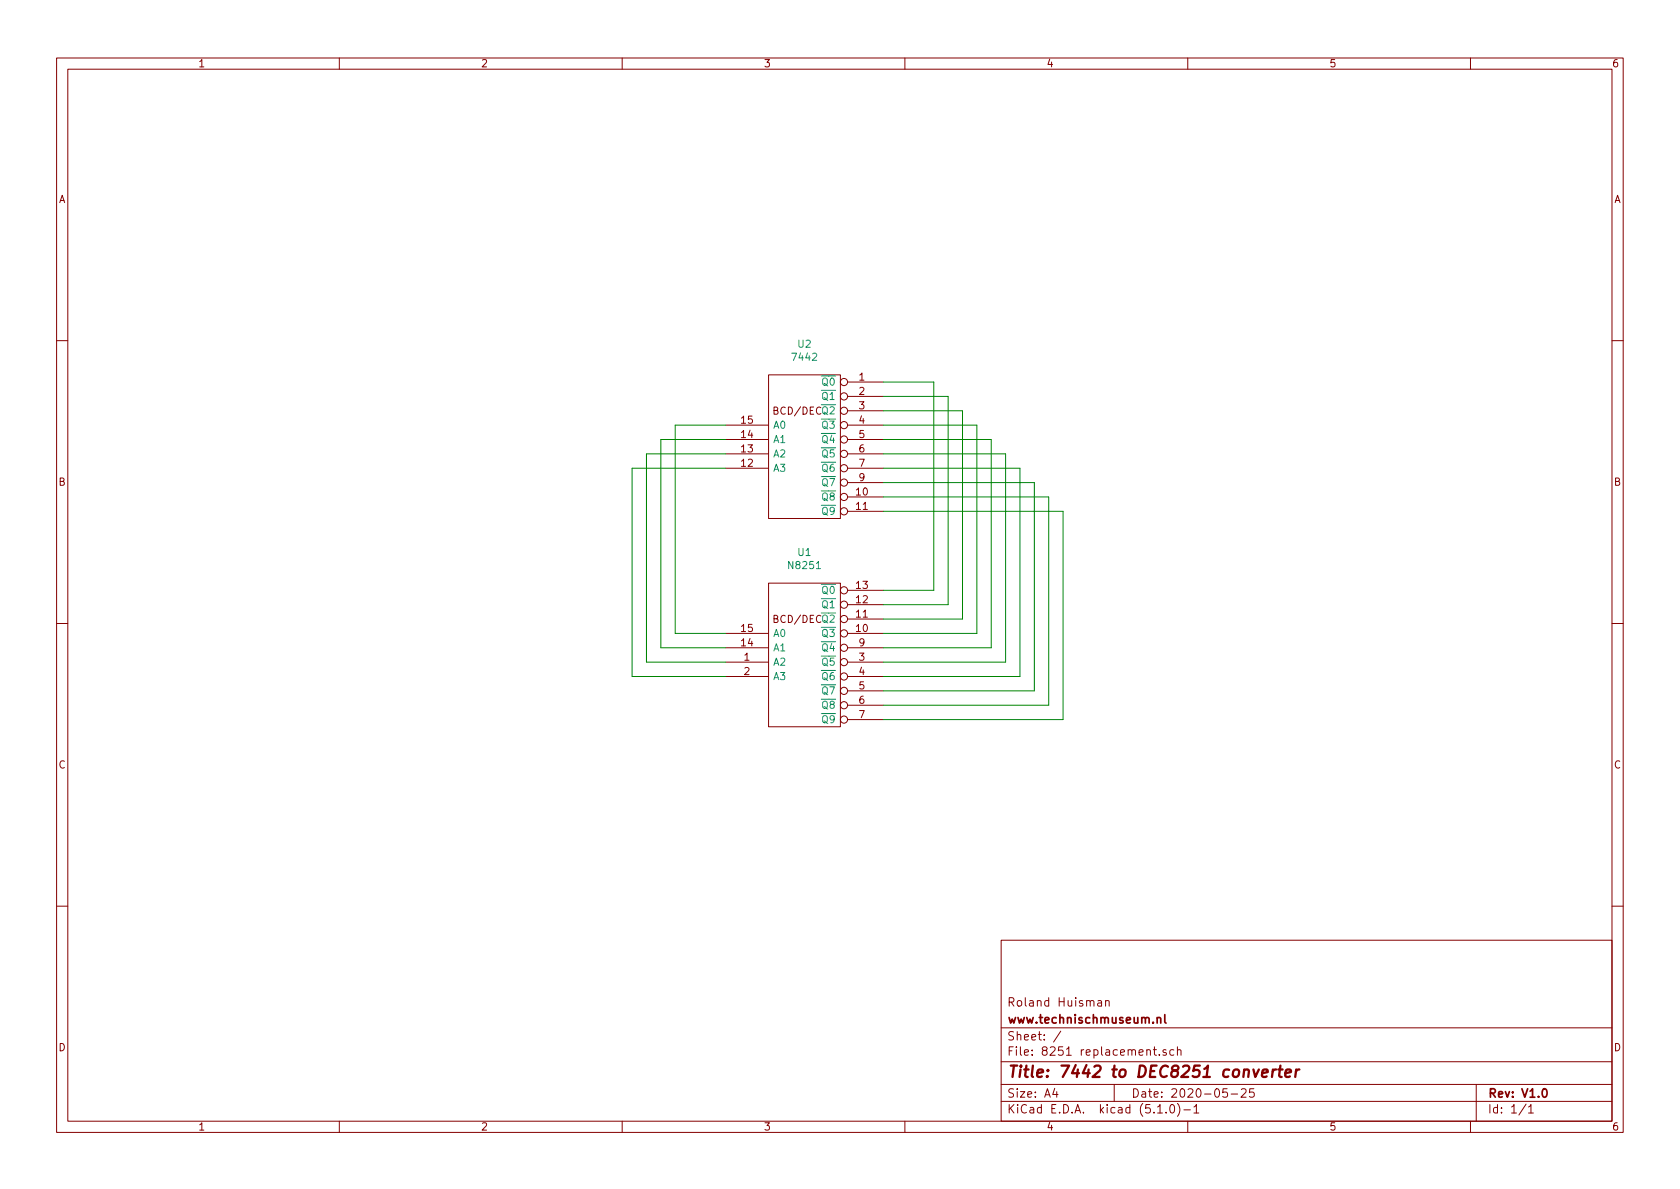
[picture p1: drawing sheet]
<svg xmlns="http://www.w3.org/2000/svg" width="297mm" height="210mm" viewBox="0 0 297 210" stroke-linecap="round" stroke-linejoin="round" font-family="sans-serif">
<g fill="none" stroke="#840000" stroke-width=".18">
<path d="M10 10.3h277v189.9h-277zM12 12.2h273v186.1h-273zM60 10.3v1.9M110 10.3v1.9M160 10.3v1.9M210 10.3v1.9M260 10.3v1.9M10 60.2h2M128.3 77.7h7.6M128.3 75.2h7.6M135.9 66.3h12.7v25.4h-12.7zM149.9 67.6h6.3"/>
<path d="M149.9 77.7h6.3M149.9 75.2h6.3M149.9 70.1h6.3M149.9 72.6h6.3M285 60.2h2M128.3 82.8h7.6M128.3 80.3h7.6M149.9 87.9h6.3M149.9 90.4h6.3M149.9 82.8h6.3M149.9 80.3h6.3M149.9 85.3h6.3"/>
<path d="M10 110.3h2M128.3 117.1h7.6M128.3 112h7.6M128.3 114.5h7.6M128.3 119.6h7.6M135.9 103.1h12.7v25.4h-12.7zM149.9 117.1h6.3M149.9 112h6.3M149.9 109.5h6.3M149.9 106.9h6.3M149.9 104.4h6.3M149.9 114.5h6.3"/>
<path d="M149.9 119.6h6.3M285 110.3h2M149.9 122.2h6.3M149.9 124.7h6.3M149.9 127.2h6.3M10 160.2h2M177 166.3h108v32h-108zM194.1 177h.6l.1 .9M194.8 177.3l-.5 .1a.29 .29 0 0 0-.3 .2 .29 .29 0 0 0 .3 .3l.5-.1M195.5 177.1l.2-.2 .4 .1v.9M195.5 176.9v1M285 160.2h2"/>
<path d="M60 198.3v1.9M110 198.3v1.9M160 198.3v1.9M177 194.8h108M177 191.8h108M177 187.8h108M177 181.8h108M186.5 192.5l-.4 1h1M186.8 193v1M187.6 182.3l-1.3 2M197 191.8v3M203.9 185.6h.6"/>
<path d="M204.1 185.1v1.3l.4 .2M204.7 196.8h.8M205 186.5v.1M206.2 196.7v.1M206.2 185.7l-.4-.1-.2 .2 .1 .2 .5 .2v.3h-.6M207 195.4l.3-.1a.94 .94 0 0 1 0 1.5 .82 .82 0 0 1-.3-1.4zM207.5 185.7l-.4-.1-.3 .3 .2 .6h.5M208.2 195.1a1.71 1.71 0 0 1 0 2.3M208.2 185.7l.2-.1 .4 .1v.9M208.2 185.1v1.5M209.3 196.3h1.2M210 198.3v1.9"/>
<path d="M211.1 195.8l.4-.5v1.5M211.1 196.8h.9M217 192.5h-.7l-.1 .7 .2-.1 .5 .1 .1 .2v.5l-.2 .1-.6-.1M217.7 193.5h1.1M219.5 192.7l.2-.2h.3l.3 .2v.3v.2l-.9 .8h.9M221.7 192.5h-.7l-.1 .7 .2-.1 .5 .1 .2 .2-.1 .5-.2 .1-.6-.1M260 198.3v1.9M261 191.8v6.5M269.8 195.2l-1.2 2M270.3 195.8l.4-.5v1.5M270.3 196.8h.8"/>
<circle cx="149.2" cy="77.7" r=".63"/>
<circle cx="149.2" cy="75.2" r=".63"/>
<circle cx="149.2" cy="70.1" r=".63"/>
<circle cx="149.2" cy="72.6" r=".63"/>
<circle cx="149.2" cy="67.6" r=".63"/>
<circle cx="149.2" cy="87.9" r=".63"/>
<circle cx="149.2" cy="80.3" r=".63"/>
<circle cx="149.2" cy="82.8" r=".63"/>
<circle cx="149.2" cy="90.4" r=".63"/>
<circle cx="149.2" cy="85.3" r=".63"/>
<circle cx="149.2" cy="112" r=".63"/>
<circle cx="149.2" cy="117.1" r=".63"/>
<circle cx="149.2" cy="104.4" r=".63"/>
<circle cx="149.2" cy="109.5" r=".63"/>
<circle cx="149.2" cy="114.5" r=".63"/>
<circle cx="149.2" cy="106.9" r=".63"/>
<circle cx="149.2" cy="119.6" r=".63"/>
<circle cx="149.2" cy="122.2" r=".63"/>
<circle cx="149.2" cy="124.7" r=".63"/>
<circle cx="149.2" cy="127.2" r=".63"/>
</g>
<path d="M205.9 179.4v1.3l.3 .2M204.6 180.1l.2-.2 .4 .1v.9M272.9 192.6l.1-.1a.8 .8 0 0 1 .5 .8 .8 .8 0 0 1-.5 .7 1 1 0 0 1-.1-1.4z" fill="none" stroke="#840000" stroke-width=".3"/>
<path d="M223.2 189.8l1-.2-.1-.4-.6-.1-.3 .3v.9l.2 .1 .6-.1M225.1 189.1l-.2 1.3M225.6 189.1a.54 .54 0 0 0-.6 .4M226 189.1h.8M226.4 188.4l-.2 1.8v.1l.4 .1M227.3 189.8l.9-.2v-.4h-.8l-.2 1 .3 .2 .6-.1M229.2 189.1l-.2 1.3M229.7 189.1a.54 .54 0 0 0-.6 .4" fill="none" stroke="#840000" stroke-width=".41"/>
<g fill="none" stroke="#008400" stroke-width=".18">
<path d="M128.3 75.2h-8.9v36.8h8.9M128.3 77.7h-11.5v36.8h11.5M156.2 75.2h16.5v36.8h-16.5M156.2 77.7h19.1v36.8h-19.1M156.2 67.6h8.9v36.8h-8.9M156.2 70.1h11.4v36.8h-11.4M156.2 72.6h14v36.9h-14M128.3 80.3h-14v36.8h14M128.3 82.8h-16.5v36.8h16.5M156.2 80.3h21.6v36.8h-21.6M156.2 82.8h24.1v36.8h-24.1M156.2 85.3h26.7v36.9h-26.7"/>
<path d="M156.2 87.9h29.2v36.8h-29.2M156.2 90.4h31.8v36.8h-31.8"/>
</g>
<text font-size="2.8" fill="#840000" x="178" y="190.5">Title: 7442 to DEC8251 converter</text>
<g font-size="2.1" fill="#840000">
<text x="178" y="178">Roland Huisman</text>
<text x="178" y="184">Sheet: /</text>
<text x="178" y="181">www.technischmuseum.nl</text>
<text x="178" y="186.7">File: 8251 replacement.sch</text>
<text x="178" y="196.9">KiCad E.D.A. kicad (5.1.0)-1</text>
<text x="178" y="194.1">Size: A4</text>
<text x="200" y="194.1">Date: 2020-05-25</text>
<text x="263" y="194.1">Rev: V1.0</text>
<text x="263" y="196.9">Id: 1/1</text>
</g>
<g font-size="1.8" fill="#840000">
<text x="35" y="11.9">1</text>
<text x="85" y="11.9">2</text>
<text x="135" y="11.9">3</text>
<text x="185" y="11.9">4</text>
<text x="235" y="11.9">5</text>
<text x="285" y="11.9">6</text>
<text x="10.4" y="35.9">A</text>
<text x="285.4" y="35.9">A</text>
<text x="151.9" y="67.3">1</text>
<text x="151.9" y="69.8">2</text>
<text x="131.1" y="77.5">14</text>
<text x="131.1" y="74.9">15</text>
<text x="151.9" y="72.4">3</text>
<text x="151.9" y="74.9">4</text>
<text x="151.9" y="77.5">5</text>
<text x="131.1" y="82.5">12</text>
<text x="131.1" y="80">13</text>
<text x="151.9" y="80">6</text>
<text x="151.9" y="82.5">7</text>
<text x="10.4" y="85.9">B</text>
<text x="151.4" y="87.6">10</text>
<text x="151.9" y="85.1">9</text>
<text x="285.4" y="85.9">B</text>
<text x="151.4" y="90.2">11</text>
<text x="151.4" y="106.7">12</text>
<text x="151.4" y="104.1">13</text>
<text x="131.1" y="111.8">15</text>
<text x="151.4" y="111.8">10</text>
<text x="151.4" y="109.2">11</text>
<text x="131.1" y="114.3">14</text>
<text x="131.6" y="116.8">1</text>
<text x="131.6" y="119.4">2</text>
<text x="151.9" y="116.8">3</text>
<text x="151.9" y="119.4">4</text>
<text x="151.9" y="114.3">9</text>
<text x="151.9" y="121.9">5</text>
<text x="151.9" y="124.5">6</text>
<text x="151.9" y="127">7</text>
<text x="10.4" y="135.9">C</text>
<text x="285.4" y="135.9">C</text>
<text x="10.4" y="185.9">D</text>
<text x="285.4" y="185.9">D</text>
<text x="35" y="199.9">1</text>
<text x="85" y="199.9">2</text>
<text x="135" y="199.9">3</text>
<text x="185" y="199.9">4</text>
<text x="235" y="199.9">5</text>
<text x="285" y="199.9">6</text>
</g>
<g font-size="1.8" fill="#008484">
<text x="140.3" y="63.8">7442</text>
<text x="141.1" y="61.5">U2</text>
<text x="145.5" y="68.2">Q0</text>
<text x="145.5" y="70.7">Q1</text>
<text x="136.7" y="75.8">A0</text>
<text x="137" y="73.3">BCD/DEC Q2</text>
<text x="145.5" y="75.8">Q3</text>
<text x="136.7" y="83.4">A3</text>
<text x="136.7" y="80.9">A2</text>
<text x="136.7" y="78.4">A1</text>
<text x="145.5" y="78.4">Q4</text>
<text x="145.5" y="80.9">Q5</text>
<text x="145.5" y="83.4">Q6</text>
<text x="145.5" y="88.5">Q8</text>
<text x="145.5" y="86">Q7</text>
<text x="145.5" y="91.1">Q9</text>
<text x="139.6" y="100.6">N8251</text>
<text x="141.1" y="98.3">U1</text>
<text x="145.5" y="107.6">Q1</text>
<text x="145.5" y="105">Q0</text>
<text x="136.7" y="112.6">A0</text>
<text x="137" y="110.2">BCD/DEC Q2</text>
<text x="145.5" y="112.6">Q3</text>
<text x="136.7" y="117.7">A2</text>
<text x="136.7" y="115.2">A1</text>
<text x="145.5" y="117.7">Q5</text>
<text x="145.5" y="115.2">Q4</text>
<text x="136.7" y="120.3">A3</text>
<text x="145.5" y="120.3">Q6</text>
<text x="145.5" y="122.8">Q7</text>
<text x="145.5" y="125.3">Q8</text>
<text x="145.5" y="127.9">Q9</text>
</g>
</svg>
